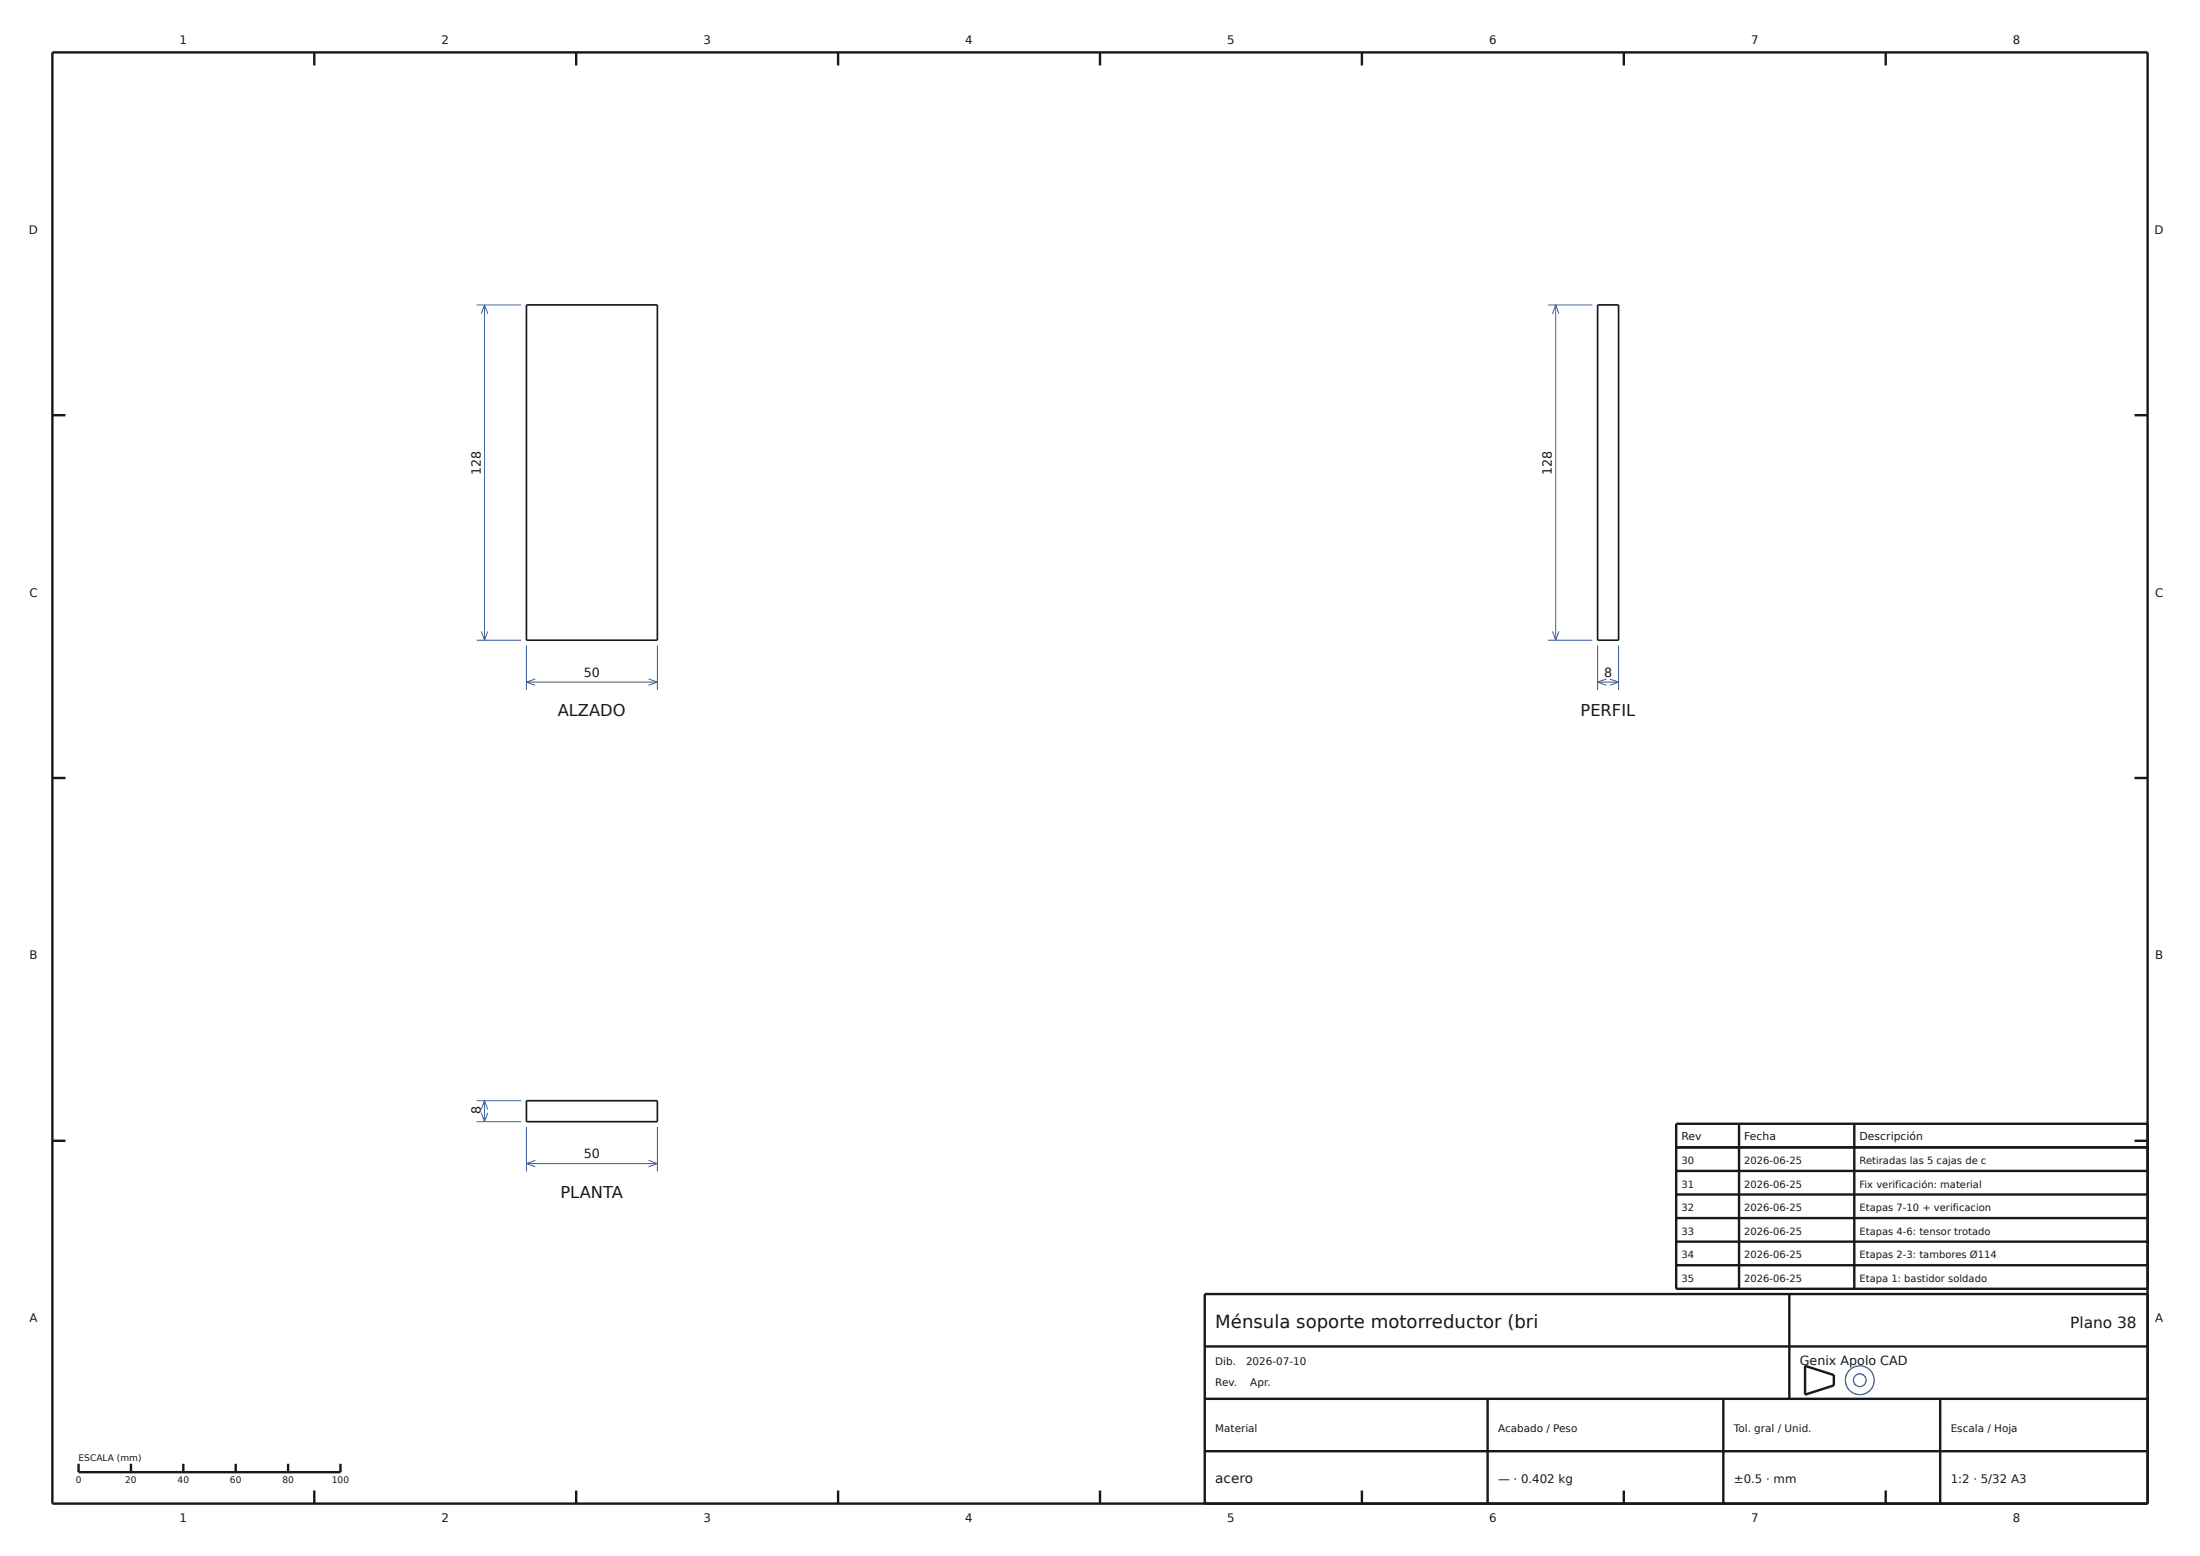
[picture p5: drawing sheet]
<svg xmlns="http://www.w3.org/2000/svg" width="420mm" height="297mm" viewBox="0 0 420 297" stroke-linecap="round" stroke-linejoin="round" font-family="sans-serif">
<g fill="#fdfdfb" stroke="#3a5e9c" stroke-width=".25">
<circle cx="355" cy="263.5" r="2.75"/>
<circle cx="355.1" cy="263.5" r="1.21"/>
</g>
<g fill="none" stroke="#16181d" stroke-width=".46">
<path d="M10 10h400v277h-400zM60 10v2.5M110 10v2.5M160 10v2.5M210 10v2.5M260 10v2.5M310 10v2.5M360 10v2.5M10 79.3h2.5M407.5 79.3h2.5M10 148.5h2.5M407.5 148.5h2.5"/>
<path d="M10 217.8h2.5M320 219h90M332 214.5v31.5M354 214.5v31.5M407.5 217.8h2.5M410 214.5h-90v31.5h90M320 223.5h90M320 228h90M320 232.5h90M320 237h90M230 257h180M320 241.5h90"/>
<path d="M341.6 247v20M410 247h-180v40M15 279.4v1.6h50v-1.6M25 279.4v1.6M35 279.4v1.6M45 279.4v1.6M55 279.4v1.6M230 277h180M230 267h180M284 267v20M329 267v20M344.6 260.7l5.5 1.8v1.9l-5.5 1.8z"/>
<path d="M370.4 267v20M60 284.5v2.5M110 284.5v2.5M160 284.5v2.5M210 284.5v2.5M260 284.5v2.5M310 284.5v2.5M360 284.5v2.5"/>
</g>
<path d="M100.5 58.2h25v64h-25zM305 58.2h4v64h-4zM100.5 210.1h25v4h-25z" fill="none" stroke="#16181d" stroke-width=".32"/>
<g fill="none" stroke="#3a5e9c" stroke-width=".19">
<path d="M91 58.2h8.5M92.5 58.2v64M92.5 58.2l.6 1.7M92.5 58.2l-.6 1.7M295.5 58.2h8.5M297 58.2v64M297 58.2l.6 1.7M297 58.2l-.6 1.7M91 122.2h8.5M91.9 120.5l.6 1.7M93.1 120.5l-.6 1.7M100.5 123.2v8.5"/>
<path d="M100.5 130.2h25M100.5 130.2l1.7 .6M102.2 129.6l-1.7 .6M123.8 129.6l1.7 .6M125.5 123.2v8.5M125.5 130.2l-1.7 .6M295.5 122.2h8.5M296.4 120.5l.6 1.7M297.6 120.5l-.6 1.7M305 130.2h4M305 123.2v8.5M305 130.2l1.7 .6"/>
<path d="M306.7 129.6l-1.7 .6M307.3 129.6l1.7 .6M309 123.2v8.5M309 130.2l-1.7 .6M91 214.1h8.5M91 210.1h8.5M91.9 212.4l.6 1.7M92.5 210.1v4M92.5 210.1l.6 1.7M92.5 210.1l-.6 1.7M93.1 212.4l-.6 1.7M100.5 215.1v8.5"/>
<path d="M125.5 215.1v8.5M100.5 222.1h25M100.5 222.1l1.7 .6M102.2 221.5l-1.7 .6M123.8 221.5l1.7 .6M125.5 222.1l-1.7 .6"/>
</g>
<text font-size="3.5" fill="#16181d" x="232" y="253.4">Ménsula soporte motorreductor (bri</text>
<g font-size="3.1" fill="#16181d">
<text x="106.5" y="136.7">ALZADO</text>
<text x="301.7" y="136.7">PERFIL</text>
<text x="107" y="228.6">PLANTA</text>
</g>
<text font-size="2.9" fill="#16181d" x="395.2" y="253.4">Plano 38</text>
<text font-size="2.6" fill="#16181d" x="232" y="283">acero</text>
<g font-size="2.4" fill="#16181d">
<text x="91.8" y="90.7" transform="rotate(-90 91.8 90.7)">128</text>
<text x="296.3" y="90.7" transform="rotate(-90 296.3 90.7)">128</text>
<text x="111.5" y="129.2">50</text>
<text x="306.2" y="129.2">8</text>
<text x="91.8" y="212.6" transform="rotate(-90 91.8 212.6)">8</text>
<text x="111.5" y="221.1">50</text>
<text x="343.6" y="260.6">Genix Apolo CAD</text>
</g>
<g font-size="2.2" fill="#16181d">
<text x="34.3" y="8.4">1</text>
<text x="84.3" y="8.4">2</text>
<text x="134.3" y="8.4">3</text>
<text x="184.3" y="8.4">4</text>
<text x="234.3" y="8.4">5</text>
<text x="284.3" y="8.4">6</text>
<text x="334.3" y="8.4">7</text>
<text x="384.3" y="8.4">8</text>
<text x="5.5" y="44.6">D</text>
<text x="411.3" y="44.6">D</text>
<text x="5.6" y="113.9">C</text>
<text x="411.4" y="113.9">C</text>
<text x="5.6" y="183.1">B</text>
<text x="411.4" y="183.1">B</text>
<text x="5.6" y="252.4">A</text>
<text x="411.4" y="252.4">A</text>
<text x="286" y="283">— · 0.402 kg</text>
<text x="331" y="283">±0.5 · mm</text>
<text x="372.4" y="283">1:2 · 5/32 A3</text>
<text x="34.3" y="290.6">1</text>
<text x="84.3" y="290.6">2</text>
<text x="134.3" y="290.6">3</text>
<text x="184.3" y="290.6">4</text>
<text x="234.3" y="290.6">5</text>
<text x="284.3" y="290.6">6</text>
<text x="334.3" y="290.6">7</text>
<text x="384.3" y="290.6">8</text>
</g>
<g font-size="2.1" fill="#16181d">
<text x="321" y="217.6">Rev</text>
<text x="333" y="217.6">Fecha</text>
<text x="355" y="217.6">Descripción</text>
</g>
<g font-size="2" fill="#16181d">
<text x="232" y="260.6">Dib.</text>
<text x="237.9" y="260.6">2026-07-10</text>
<text x="232" y="264.6">Rev.</text>
<text x="238.7" y="264.6">Apr.</text>
<text x="232" y="273.4">Material</text>
<text x="286" y="273.4">Acabado / Peso</text>
<text x="331" y="273.4">Tol. gral / Unid.</text>
<text x="372.4" y="273.4">Escala / Hoja</text>
</g>
<g font-size="1.9" fill="#16181d">
<text x="321" y="222.2">30</text>
<text x="321" y="226.7">31</text>
<text x="333" y="222.2">2026-06-25</text>
<text x="333" y="226.7">2026-06-25</text>
<text x="355" y="222.2">Retiradas las 5 cajas de c</text>
<text x="355" y="226.7">Fix verificación: material</text>
<text x="321" y="231.2">32</text>
<text x="333" y="231.2">2026-06-25</text>
<text x="355" y="231.2">Etapas 7-10 + verificacion</text>
<text x="321" y="235.7">33</text>
<text x="333" y="235.7">2026-06-25</text>
<text x="355" y="235.7">Etapas 4-6: tensor trotado</text>
<text x="321" y="240.2">34</text>
<text x="321" y="244.7">35</text>
<text x="333" y="240.2">2026-06-25</text>
<text x="333" y="244.7">2026-06-25</text>
<text x="355" y="240.2">Etapas 2-3: tambores Ø114</text>
<text x="355" y="244.7">Etapa 1: bastidor soldado</text>
</g>
<g font-size="1.7" fill="#16181d">
<text x="15" y="278.8">ESCALA (mm)</text>
<text x="14.5" y="283">0</text>
<text x="23.9" y="283">20</text>
<text x="33.9" y="283">40</text>
<text x="43.9" y="283">60</text>
<text x="53.9" y="283">80</text>
<text x="63.4" y="283">100</text>
</g>
</svg>
